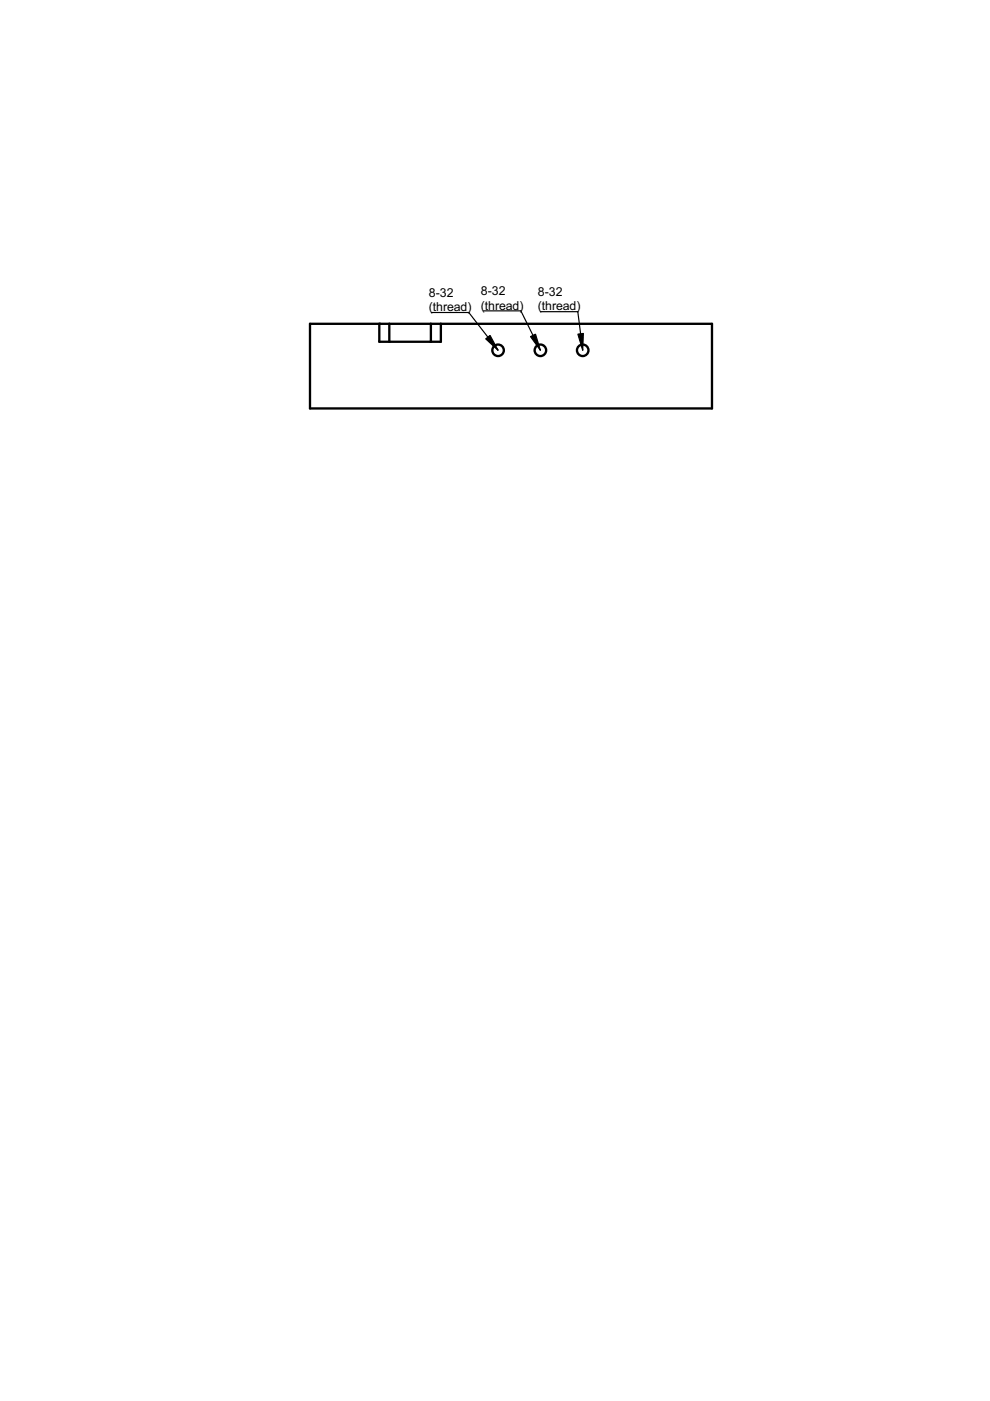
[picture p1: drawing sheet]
<svg xmlns="http://www.w3.org/2000/svg" width="210mm" height="297mm" viewBox="0 0 210 297" stroke-linecap="round" stroke-linejoin="round" font-family="sans-serif">
<g fill="none" stroke="#000" stroke-width=".49">
<path d="M65.7 68.7h85.3v17.9h-85.3zM80.4 68.7v3.8h13.1v-3.8M82.5 68.7v3.8M91.4 68.7v3.8"/>
<circle cx="105.6" cy="74.3" r="1.22"/>
<circle cx="114.6" cy="74.3" r="1.22"/>
<circle cx="123.5" cy="74.3" r="1.22"/>
</g>
<path d="M108.3 77.6h.1" fill="none" stroke="#000" stroke-width=".21"/>
<path d="M99.4 66.3l6.2 8" fill="none" stroke="#000" stroke-width=".25"/>
<path d="M103 71.8l.9-.7 1.7 3.2z" fill="#000" stroke="#000" stroke-width=".25"/>
<path d="M91.5 66.3h7.9z" fill="#fff" stroke="#000" stroke-width=".25"/>
<path d="M108.3 77.6h.1" fill="none" stroke="#000" stroke-width=".21"/>
<path d="M110.4 65.9l4.2 8.4" fill="none" stroke="#000" stroke-width=".25"/>
<path d="M112.5 71.4l1-.6 1.1 3.5z" fill="#000" stroke="#000" stroke-width=".25"/>
<path d="M102.5 65.9h7.9z" fill="#fff" stroke="#000" stroke-width=".25"/>
<path d="M108.3 77.6h.1" fill="none" stroke="#000" stroke-width=".21"/>
<path d="M122.5 66.1l1 8.2" fill="none" stroke="#000" stroke-width=".25"/>
<path d="M122.5 70.8l1.2-.1-.2 3.6z" fill="#000" stroke="#000" stroke-width=".25"/>
<path d="M114.6 66.1h7.9z" fill="#fff" stroke="#000" stroke-width=".25"/>
<g font-size="2.6">
<text x="90.9" y="63">8-32</text>
<text x="90.9" y="66">(thread)</text>
<text x="102" y="62.6">8-32</text>
<text x="102" y="65.6">(thread)</text>
<text x="114" y="62.8">8-32</text>
<text x="114" y="65.8">(thread)</text>
</g>
</svg>
